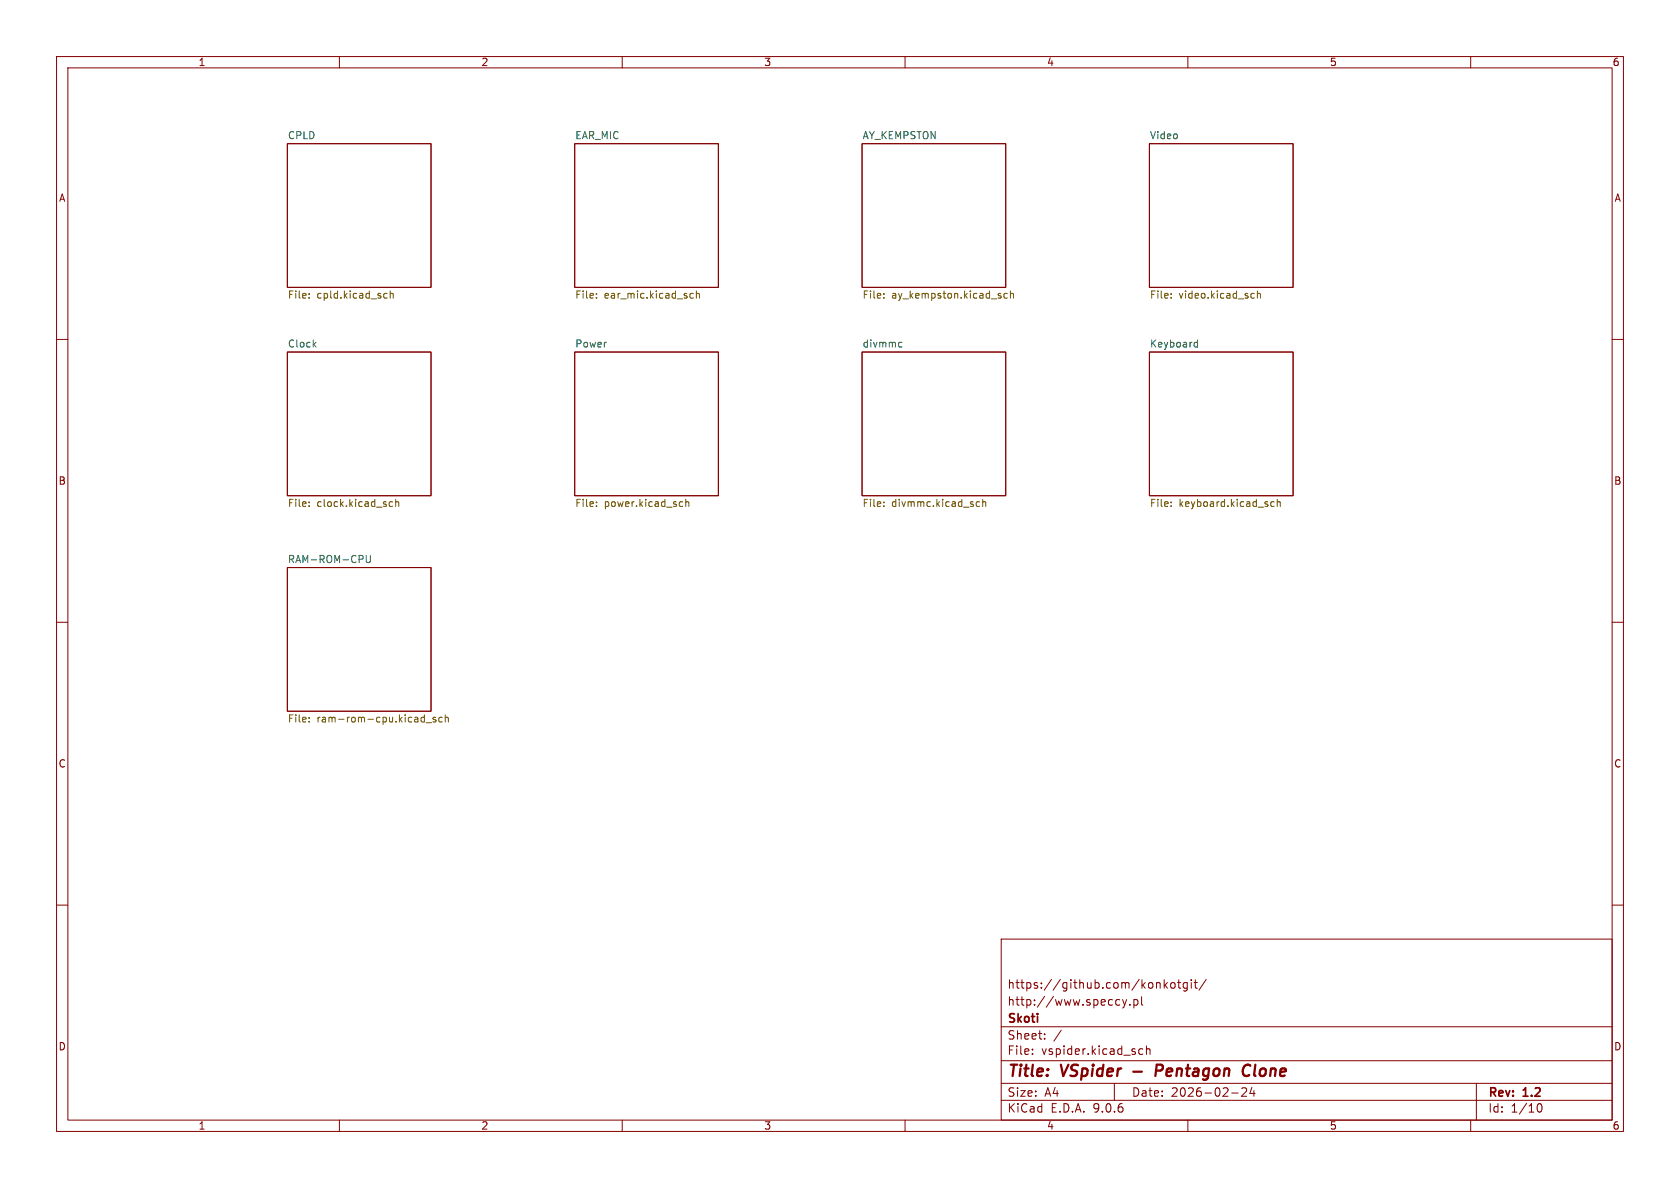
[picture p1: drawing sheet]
<svg xmlns="http://www.w3.org/2000/svg" width="297mm" height="210mm" viewBox="0 0 297 210" stroke-linecap="round" stroke-linejoin="round" font-family="sans-serif">
<g fill="none" stroke="#840000" stroke-width=".18">
<path d="M10 10h277v190h-277zM12 12h273v186h-273zM60 10v2M110 10v2M160 10v2M210 10v2M260 10v2M50.8 25.4h25.4v25.4h-25.4zM101.6 25.4h25.4v25.4h-25.4zM152.4 25.4h25.4v25.4h-25.4zM203.2 25.4h25.4v25.4h-25.4zM10 60h2"/>
<path d="M50.8 62.2h25.4v25.4h-25.4zM101.6 62.2h25.4v25.4h-25.4zM152.4 62.2h25.4v25.4h-25.4zM203.2 62.2h25.4v25.4h-25.4zM285 60h2M10 110h2M50.8 100.3h25.4v25.4h-25.4zM285 110h2M10 160h2M177 166h108v32h-108zM197.5 176.7l.5 .1M198 177.6l-.5 .1"/>
<path d="M198.5 176.7l.3 1M198.8 177.7l-.1 .4-.2 .1M199.2 176.7l-.4 1M199.7 177.6v.1M200.5 176.8l.4-.1 .3 .3v.4l-.2 .2h-.5M200.5 176.7v1.5M201.8 176.2v1.3l.2 .2M204.7 173.7l.3 .1 .1 .1v.8M205.8 173.2v1.5M206 174.1l.4 .6M206.4 173.7l-.6 .6M207.1 173.8l.4-.1 .2 .3v.4l-.2 .3-.4-.1-.1-.2v-.4z"/>
<path d="M208.2 173.7h.5M208.4 173.2v1.3l.3 .2M209.9 173.8l-.4-.1-.3 .3v.4l.1 .2h.6M209.9 173.7v1.2l-.3 .3-.4-.1M210.6 173.2v.1M210.6 173.7v1M211.1 173.7h.6M211.3 173.2v1.3l.4 .2M213.2 173.1l-1.2 2M285 160h2M60 198v2M110 198v2"/>
<path d="M160 198v2M177 194.5h108M177 191.5h108M177 187.5h108M177 181.5h108M182.5 186.3v.1M182.5 185.5v.1M184.7 183.6v.1M184.7 182.8v.1M187.6 182.1l-1.3 2M197 191.5v3M202 185.5l-.4-.1-.3 .3v.4l.2 .2h.5"/>
<path d="M202.7 185.5l.2-.1 .3 .1 .1 .9M202.7 184.9v1.5M210 198v2M217.7 193.2h1.2M219.6 192.4l.5-.1 .2 .1 .1 .3-.9 1.1h.9M221.3 192.2l-.3 1.1h.9M221.7 192.8v1M260 198v2M261 191.5v6.5M271.7 195.7l.2-.5 .2-.1a.81 .81 0 0 1 .6 .6 .81 .81 0 0 1-.3 .8h-.4l-.3-.5"/>
</g>
<path d="M200.3 189.4h1.6M205.3 188.2h-.8l-.2 2M205.3 189.2l-.9 .1M221.1 188.4a.88 .88 0 0 0-1.1 0 .88 .88 0 0 0-.3 1 .69 .69 0 0 0 .3 .7 .69 .69 0 0 0 .8-.1" fill="none" stroke="#840000" stroke-width=".4"/>
<g fill="none" stroke="#725600" stroke-width=".18">
<path d="M54.6 51.9v.1M54.6 52.6v.1M68.1 51.9h.3M68.4 52.6l-.3 .1M69 52l.2-.1h.3v.8M69 51.4v1.3M105.4 52.6v.1M105.4 51.9v.1M122 52.5l.2 .2 .4-.1M122.6 51.9h-.4l-.2 .2M123.1 52l.2-.1h.3l.1 .8M123.1 51.4v1.3"/>
<path d="M156.2 52.6v.1M156.2 51.9v.1M178.1 51.9h-.4l-.2 .2 .1 .5h.5M178.6 52l.2-.1h.3l.1 .8M178.6 51.4v1.3M207 52.6v.1M207 51.9v.1M221.4 51.9h.3M221.7 52.6l-.3 .1M222.3 52l.2-.1h.3v.8M222.3 51.4v1.3M54.6 89.4v.1"/>
<path d="M54.6 88.8v.1M68.9 89.4l.1 .1h.4M69.4 88.8l-.4-.1-.1 .1M70 88.8l.1-.1 .3 .1 .1 .7M70 88.3v1.2M105.4 88.8v.1M105.4 89.4v.1M120.3 88.7l.4 .1M120.7 89.5h-.4M121.2 88.8l.2-.1 .3 .1 .1 .7M121.2 88.3v1.2M156.2 88.8v.1"/>
<path d="M156.2 89.4v.1M173.2 88.8l-.4-.1-.2 .2 .1 .6h.5M173.7 88.8l.2-.1 .3 .1 .1 .7M173.7 88.3v1.2M207 88.8v.1M207 89.4v.1M225.3 88.8l-.4-.1-.3 .2 .2 .6h.5M225.8 88.8l.2-.1 .3 .1v.7M225.8 88.3v1.2M54.6 126.9v.1M54.6 127.5v.1M74.9 126.8l.1 .1"/>
<path d="M75 126.4v1.2M75 127.6h-.1M75.3 127.8h1M77 126.9l-.3-.1-.2 .2 .1 .2 .4 .1v.3h-.5M78.2 126.9l-.4-.1-.2 .2 .1 .6h.5M78.7 126.9l.2-.1 .3 .1 .1 .7M78.7 126.4v1.2"/>
</g>
<path d="M55.5 60.9l.4 .5M55.9 60.5l-.5 .5M159 61.3h.5M159 60.6h.5M211.2 61.3h.5M211.2 60.6h.5M211.7 60.1v1.3M64.7 98.2v1l.3 .3 .4-.1 .1-.2v-1" fill="none" stroke="#006464" stroke-width=".18"/>
<g font-size="2.8" fill="#840000">
<text x="178" y="190.9">Title:</text>
<text x="187.7" y="190.9">VSpider</text>
<text x="205.9" y="190.9">Pentagon</text>
<text x="222.2" y="190.9">Clone</text>
</g>
<g font-size="2.1" fill="#840000">
<text x="178" y="178">http://www.speccy.pl</text>
<text x="178" y="175">https://github.com/konkotgit/</text>
<text x="178" y="184">Sheet:</text>
<text x="178" y="181.2">Skoti</text>
<text x="178" y="186.7">File:</text>
<text x="184.1" y="186.7">vspider.kicad_sch</text>
<text x="178" y="196.9">KiCad</text>
<text x="178" y="194.1">Size:</text>
<text x="184.7" y="194.1">A4</text>
<text x="185.7" y="196.9">E.D.A.</text>
<text x="193.3" y="196.9">9.0.6</text>
<text x="200" y="194.1">Date:</text>
<text x="207" y="194.1">2026-02-24</text>
<text x="263" y="194.3">Rev:</text>
<text x="263" y="196.9">Id:</text>
<text x="267.1" y="196.9">1/10</text>
<text x="269.4" y="194.3">1.2</text>
</g>
<g font-size="1.8" fill="#840000">
<text x="35" y="11.9">1</text>
<text x="85" y="11.9">2</text>
<text x="135" y="11.9">3</text>
<text x="185" y="11.9">4</text>
<text x="235" y="11.9">5</text>
<text x="285" y="11.9">6</text>
<text x="10.3" y="35.9">A</text>
<text x="285.3" y="35.9">A</text>
<text x="10.3" y="85.9">B</text>
<text x="285.3" y="85.9">B</text>
<text x="10.3" y="135.9">C</text>
<text x="285.3" y="135.9">C</text>
<text x="10.3" y="185.9">D</text>
<text x="285.3" y="185.9">D</text>
<text x="35" y="199.9">1</text>
<text x="85" y="199.9">2</text>
<text x="135" y="199.9">3</text>
<text x="185" y="199.9">4</text>
<text x="235" y="199.9">5</text>
<text x="285" y="199.9">6</text>
</g>
<g font-size="1.8" fill="#006464">
<text x="50.8" y="24.7">CPLD</text>
<text x="101.6" y="24.7">EAR_MIC</text>
<text x="152.4" y="24.7">AY_KEMPSTON</text>
<text x="203.2" y="24.7">Video</text>
<text x="50.8" y="61.5">Clock</text>
<text x="101.6" y="61.5">Power</text>
<text x="152.4" y="61.5">divmmc</text>
<text x="203.2" y="61.5">Keyboard</text>
<text x="50.8" y="99.6">RAM-ROM-CPU</text>
</g>
<g font-size="1.8" fill="#725600">
<text x="50.8" y="53.1">File:</text>
<text x="56" y="53.1">cpld.kicad_sch</text>
<text x="101.6" y="53.1">File:</text>
<text x="106.8" y="53.1">ear_mic.kicad_sch</text>
<text x="152.4" y="53.1">File:</text>
<text x="157.6" y="53.1">ay_kempston.kicad_sch</text>
<text x="203.2" y="53.1">File:</text>
<text x="208.4" y="53.1">video.kicad_sch</text>
<text x="50.8" y="89.9">File:</text>
<text x="56" y="89.9">clock.kicad_sch</text>
<text x="101.6" y="89.9">File:</text>
<text x="106.8" y="89.9">power.kicad_sch</text>
<text x="152.4" y="89.9">File:</text>
<text x="157.6" y="89.9">divmmc.kicad_sch</text>
<text x="203.2" y="89.9">File:</text>
<text x="208.4" y="89.9">keyboard.kicad_sch</text>
<text x="50.8" y="128">File:</text>
<text x="56" y="128">ram-rom-cpu.kicad_sch</text>
</g>
</svg>
